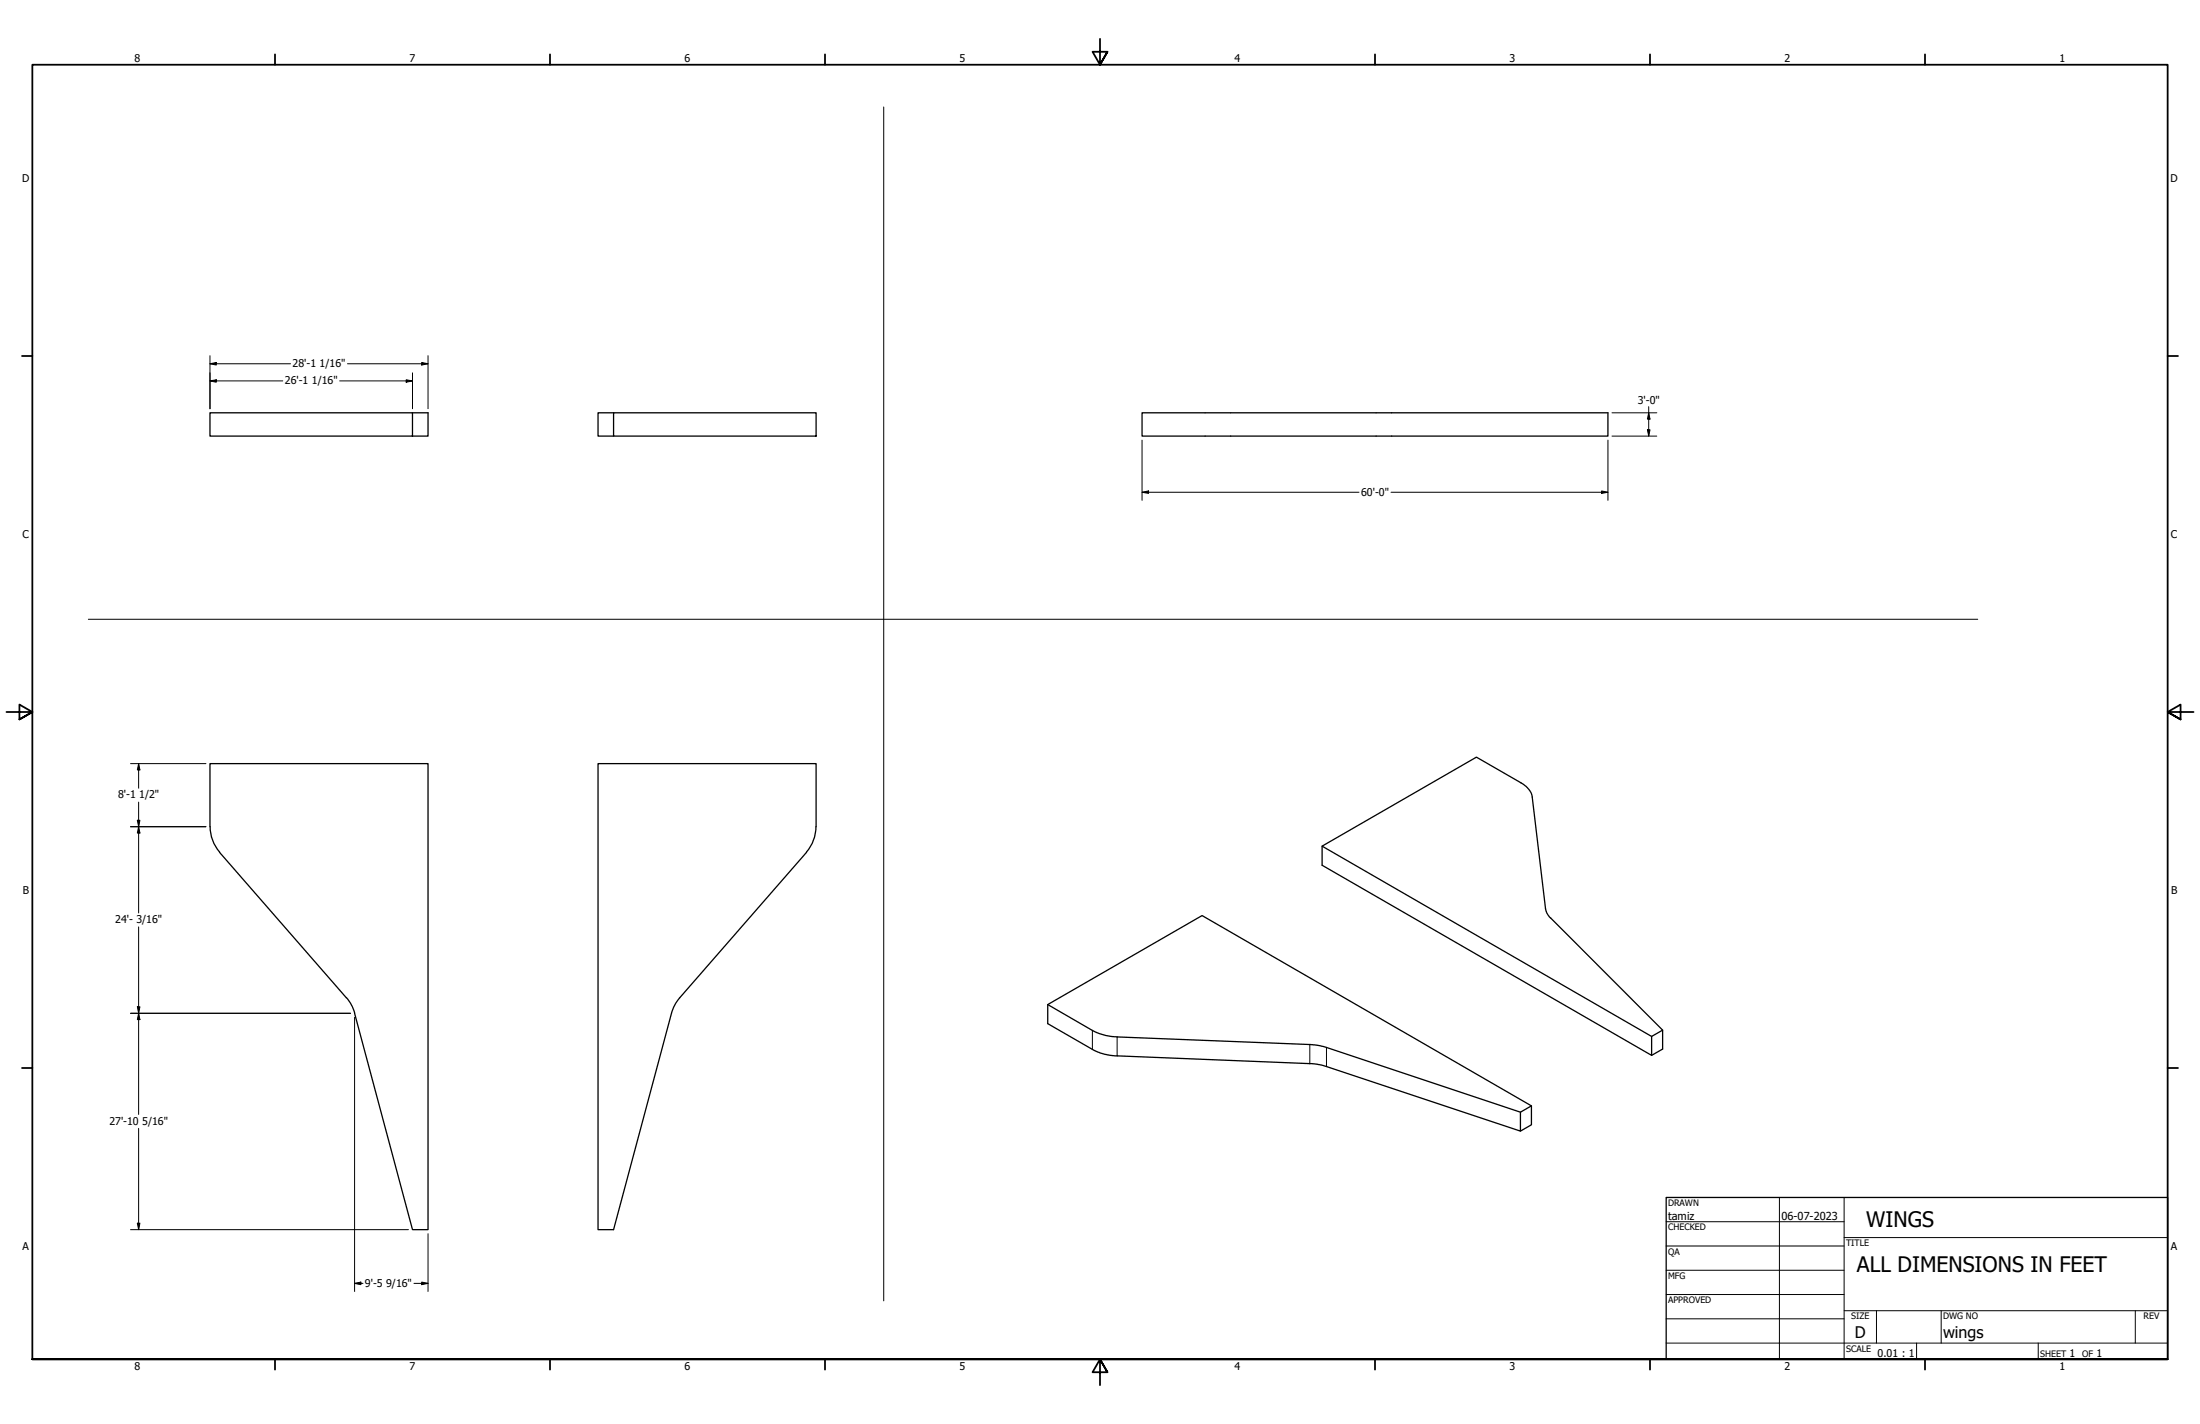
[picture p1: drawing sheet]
<svg xmlns="http://www.w3.org/2000/svg" width="864mm" height="559mm" viewBox="0 0 864 559" stroke-linecap="round" stroke-linejoin="round" font-family="sans-serif">
<!-- layer: Visible (ANSI) -->
<g fill="none" stroke="#000" stroke-width=".51">
<path d="M82.4 162h79.5v9.1h-79.5zM161.9 162h6.1v9.1h-6.1M240.9 162h79.5v9.1h-79.5zM240.9 162h-6.1v9.1h6.1M448.3 162h182.9v9.1h-182.9zM82.4 324.4v-24.7h85.6v182.8h-6.1l-22.7-84.9M82.5 324.4a15.2 15.2 0 0 0 3.7 10M86.2 334.5l49.8 57M316.6 334.4a15.7 15.7 0 0 0 3.8-10v-24.7h-85.6v182.8h6.1l22.7-84.9a15.2 15.2 0 0 1 3.2-6.1l49.8-57M519 332l129.3 74.7M136 391.5a15.3 15.3 0 0 1 3.2 6.1M411.3 394.2l18.2 10.5 2.4 1 3.8 1 78.9 3.2 4.6 .7 77.6 25.8"/>
<path d="M652.7 404.2l-4.4 2.5v7.4l-129.3-74.6v-7.5l60.6-34.9 18.1 10.5 2.4 2.2 1 1.5 .4 1.2 5.2 44.1 .6 1.8 .9 1.4 44.5 44.4v7.5l-4.4 2.4M601.2 434l-4.4 2.4v7.5l-78.9-26.1-2.8-.4-77.5-3.1-3.8-.5-4.5-1.7-18-10.4v-7.5l60.6-34.9 129.3 74.7v7.4l-4.4 2.5"/>
</g>
<!-- layer: Visible Narrow (ANSI) -->
<path d="M428.8 404.4v7.4M438.5 406.9v7.4M514.2 409.9v7.5M520.7 411v7.5" fill="none" stroke="#000" stroke-width=".39"/>
<!-- layer: Border (ANSI) -->
<g fill="none" stroke="#000" stroke-width=".7">
<path d="M431.8 15.2v10.2l-2.9-5.1h5.8l-2.9 5.1 2.9-5.1M107.9 21.3v4.1M215.9 21.3v4.1M323.8 21.3v4.1M539.8 21.3v4.1M647.7 21.3v4.1M755.6 21.3v4.1M8.6 139.7h4.1M850.9 139.7h4.1M2.5 279.4h10.2l-5.1-2.9v5.8l5.1-2.9-5.1 2.9M861.1 279.4h-10.2l5.1-2.9v5.8l-5.1-2.9 5.1 2.9M8.6 419.1h4.1"/>
<path d="M850.9 419.1h4.1M12.7 533.4v-508h838.2v508h-838.2h838.2M107.9 533.4v4.1M215.9 533.4v4.1M323.8 533.4v4.1M434.7 538.5l-2.9-5.1 2.9 5.1h-5.8l2.9-5.1v10.2M539.8 533.4v4.1M647.7 533.4v4.1M755.6 533.4v4.1"/>
</g>
<!-- layer: Title (ANSI) -->
<g fill="none" stroke="#000" stroke-width=".39">
<path d="M654 479.4h69.9M698.5 469.9v63.5M723.9 469.9v63.5M654 488.9h69.9M654 498.5h69.9M723.9 485.6h127M654 508h69.9M654 517.5h69.9M723.9 514.3h127M736.6 514.3v12.7M762 514.3v12.7M838.2 514.3v12.7"/>
<path d="M654 527h196.9M752.3 527v6.4M800.1 527v6.4"/>
</g>
<path d="M654 469.9h196.9v63.5h-196.9z" fill="none" stroke="#000" stroke-width=".51"/>
<!-- layer: Sketch Geometry (ANSI) -->
<path d="M346.9 42v468.5M34.7 243h741.7" fill="none" stroke="#000" stroke-width=".39"/>
<!-- layer: Dimension (ANSI) -->
<g fill="none" stroke="#000" stroke-width=".39">
<path d="M82.4 139.6v20.8M168 139.6v20.8M82.4 149.5l2.5-.5v1zM82.4 142.7l2.5-.5v1.1zM82.4 149.5h28.6M82.4 142.7h31.6M133.3 149.5h28.6M136.4 142.7h31.6M159.4 149l2.5 .5-2.5 .5zM161.9 146.3v14.1M165.5 142.2l2.5 .5-2.5 .6zM647.2 159.6v11.5"/>
<path d="M448.3 172.7v23.6M631.2 172.7v23.6M632.8 171.1h17.6M632.8 162h17.6M646.7 168.7h1l-.5 2.4zM647.2 162l.5 2.5h-1zM448.3 193.2l2.5-.5v.9zM448.3 193.2h85.2M546 193.2h85.2M628.7 192.7l2.5 .5-2.5 .4zM51.2 299.7h29.6M54.4 299.7l.5 2.4h-1z"/>
<path d="M54.4 299.7v9.6M54.4 314.8v43.5M51.2 324.4h29.6M53.9 321.9h1l-.5 2.5zM54.4 324.4l.5 2.5h-1zM54.4 363.7v73.6M51.2 397.6h86.4M53.9 395.1h1l-.5 2.5zM54.4 397.6l.5 2.5h-1zM139.2 399.2v107.6M54.4 442.8v39.7M53.9 480h1l-.5 2.5z"/>
<path d="M51.2 482.5h109.1M168 484.1v22.7M139.2 503.6l2.5-.5v1zM139.2 503.6h3.3M162.5 503.6h5.5M165.5 503.1l2.5 .5-2.5 .5z"/>
</g>
<g fill="#000">
<path d="M82.4 149.5l2.5-.5v1zM82.4 142.7l2.5-.5v1.1zM159.4 149l2.5 .5-2.5 .5zM165.5 142.2l2.5 .5-2.5 .6zM646.7 168.7h1l-.5 2.4zM647.2 162l.5 2.5h-1zM448.3 193.2l2.5-.5v.9zM628.7 192.7l2.5 .5-2.5 .4zM54.4 299.7l.5 2.4h-1zM53.9 321.9h1l-.5 2.5zM54.4 324.4l.5 2.5h-1zM53.9 395.1h1l-.5 2.5z"/>
<path d="M54.4 397.6l.5 2.5h-1zM53.9 480h1l-.5 2.5zM139.2 503.6l2.5-.5v1zM165.5 503.1l2.5 .5-2.5 .5z"/>
</g>
<g font-size="8.4">
<text x="732.6" y="481.4">WINGS</text>
<text x="728.9" y="499.3">ALL DIMENSIONS IN FEET</text>
</g>
<g font-size="6.3">
<text x="728.1" y="524.9">D</text>
<text x="762.8" y="525">wings</text>
</g>
<g font-size="4.3">
<text x="654.8" y="478.6">tamiz</text>
<text x="699.3" y="478.6">06-07-2023</text>
</g>
<g font-size="4.2">
<text x="52.8" y="24.4">8</text>
<text x="160.8" y="24.4">7</text>
<text x="268.7" y="24.4">6</text>
<text x="376.7" y="24.4">5</text>
<text x="484.6" y="24.4">4</text>
<text x="592.6" y="24.4">3</text>
<text x="700.5" y="24.4">2</text>
<text x="808.5" y="24.4">1</text>
<text x="8.8" y="71.4">D</text>
<text x="852" y="71.4">D</text>
<text x="114.9" y="144">28'-1</text>
<text x="125.5" y="144">1/16&quot;</text>
<text x="111.8" y="150.7">26'-1</text>
<text x="122.4" y="150.7">1/16&quot;</text>
<text x="642.9" y="158.7">3'-0&quot;</text>
<text x="534.3" y="194.7">60'-0&quot;</text>
<text x="8.9" y="211.1">C</text>
<text x="852.2" y="211.1">C</text>
<text x="46.4" y="313.3">8'-1</text>
<text x="54.7" y="313.3">1/2&quot;</text>
<text x="9" y="350.8">B</text>
<text x="852.2" y="350.8">B</text>
<text x="45.2" y="362.3">24'- 3/16&quot;</text>
<text x="42.9" y="441.3">27'-10</text>
<text x="55.8" y="441.3">5/16&quot;</text>
<text x="8.9" y="490.5">A</text>
<text x="852.2" y="490.5">A</text>
<text x="143.3" y="504.9">9'-5</text>
<text x="151.6" y="504.9">9/16&quot;</text>
<text x="737" y="532.6">0.01 : 1</text>
<text x="812.4" y="532.6">1</text>
<text x="823" y="532.6">1</text>
<text x="52.8" y="537.5">8</text>
<text x="160.8" y="537.5">7</text>
<text x="268.7" y="537.5">6</text>
<text x="376.7" y="537.5">5</text>
<text x="484.6" y="537.5">4</text>
<text x="592.6" y="537.5">3</text>
<text x="700.5" y="537.5">2</text>
<text x="808.5" y="537.5">1</text>
</g>
<g font-size="3.5">
<text x="654.8" y="473.2">DRAWN</text>
<text x="654.8" y="482.8">CHECKED</text>
<text x="724.7" y="488.9">TITLE</text>
<text x="654.8" y="492.3">QA</text>
<text x="654.8" y="501.8">MFG</text>
<text x="654.8" y="511.4">APPROVED</text>
<text x="726.7" y="517.7">SIZE</text>
<text x="762.8" y="517.7">DWG NO</text>
<text x="841.4" y="517.7">REV</text>
<text x="724.7" y="530.4">SCALE</text>
<text x="800.9" y="532.6">SHEET</text>
<text x="817.4" y="532.6">OF</text>
</g>
</svg>
